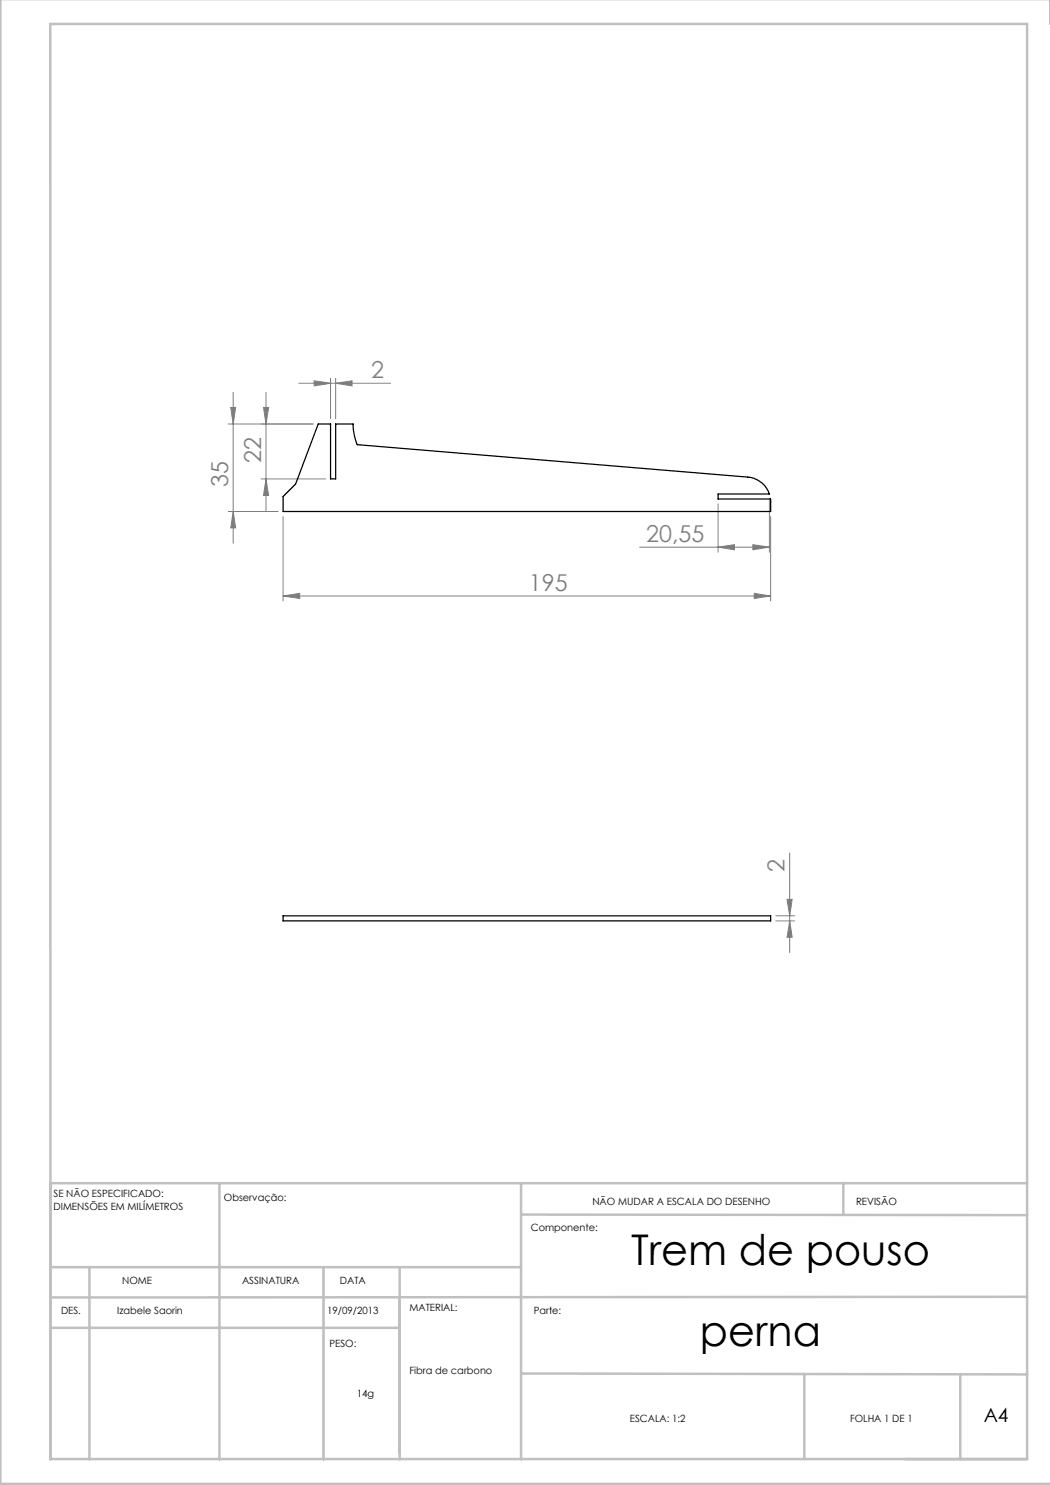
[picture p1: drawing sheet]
<svg xmlns="http://www.w3.org/2000/svg" width="210mm" height="297mm" viewBox="0 0 210 297" stroke-linecap="round" stroke-linejoin="round" font-family="sans-serif">
<g fill="none" stroke="#808080" stroke-width=".2">
<path d="M46.6 78.5v30.2M53.2 78.5v23.6M59.8 76.7h18.3M62.8 76.2l3.3 .5-3.3 .5zM66.1 75.7v8.1M67.1 76.7l3.3-.5v1zM67.1 75.7v8.1M46.1 81.5h1l-.5 3.3zM52.2 95.8h12.9M52.7 81.5h1l-.5 3.3zM53.2 95.8l.5 3.3h-1zM62.6 84.8h-17"/>
<path d="M153.9 99.8v10.7M45.6 102.3h10M46.6 102.3l.5 3.3h-1zM56.6 119.2l3.3-.5v1zM56.6 103.3v16.9M56.6 119.2h97.5M127.9 109.4h26M143.6 109.4l3.3-.5v1.1zM143.6 100.8v9.7M150.6 108.9l3.3 .5-3.3 .6zM150.8 118.7l3.3 .5-3.3 .5zM154.1 103.3v16.9"/>
<path d="M157.4 179.9h1l-.5 3.3zM157.9 170.6v19.9M155.2 183.2h3.7M155.2 184.2h3.7M157.9 184.2l.5 3.3h-1z"/>
</g>
<g fill="none" stroke="#c0c0c0" stroke-width=".5">
<path d="M.1 -.1v296.9h210M210 0v4.8M10.1 4.8h195.3v287h-195.3zM43.9 236.6v55.3M104.2 236.6v55.3M168.7 236.6v6.3M205.4 236.6h-195.3v55.3M10.1 253.4h94.1M17.9 253.6v38.3M64.7 253.6v38.3M79.9 253.4v38.5M104.2 242.9l101.2 .1"/>
<path d="M205.4 259.4l-195.3 .1M10.1 265.6h69.8M104.2 274.7l101.2 .2M160.9 274.8v17M192.1 274.8v17"/>
</g>
<g fill="#808080">
<path d="M56.6 119.2l3.3-.5v1zM150.8 118.7l3.3 .5-3.3 .5zM62.8 76.2l3.3 .5-3.3 .5zM67.1 76.7l3.3-.5v1z"/>
<path d="M143.6 109.4l3.3-.5v1.1zM150.6 108.9l3.3 .5-3.3 .6z"/>
<path d="M53.2 95.8l.5 3.3h-1zM52.7 81.5h1l-.5 3.3z"/>
<path d="M46.1 81.5h1l-.5 3.3zM46.6 102.3l.5 3.3h-1zM157.4 179.9h1l-.5 3.3zM157.9 184.2l.5 3.3h-1z"/>
</g>
<path d="M63.6 84.8h2.5v11h1v-11h3.5a11.5 11.5 0 0 0 .8 4.1l78.1 6.5a5 5 0 0 1 4.4 3.4h-10.3v1h10.5v2.5h-97.5v-3l2.5-2.5zM56.6 183.2h97.5v1h-97.5z" fill="none" stroke="#000" stroke-width=".25"/>
<g font-size="8.5">
<text x="126.2" y="253.1">Trem de pouso</text>
<text x="140" y="269.3">perna</text>
</g>
<g font-size="4.7" fill="#808080">
<text x="74.2" y="75.6">2</text>
<text x="52.2" y="92.6" transform="rotate(-90 52.2 92.6)">22</text>
<text x="45.6" y="97.3" transform="rotate(-90 45.6 97.3)">35</text>
<text x="129.2" y="108.4">20,55</text>
<text x="105.8" y="118.2">195</text>
<text x="156.9" y="174.5" transform="rotate(-90 156.9 174.5)">2</text>
</g>
<text font-size="3.9" x="196.8" y="284.5">A4</text>
<g font-size="2">
<text x="10.7" y="239.5">SE NÃO ESPECIFICADO:</text>
<text x="10.7" y="242">DIMENSÕES EM MILÍMETROS</text>
<text x="44.8" y="240.3">Observação:</text>
<text x="118.5" y="240.9">NÃO MUDAR A ESCALA DO DESENHO</text>
<text x="171.2" y="240.9">REVISÃO</text>
<text x="106.2" y="246.2">Componente:</text>
<text x="24.4" y="256.9">NOME</text>
<text x="48.4" y="256.9">ASSINATURA</text>
<text x="68" y="256.9">DATA</text>
<text x="12.2" y="262.7">DES.</text>
<text x="23.4" y="262.7">Izabele Saorin</text>
<text x="65.4" y="262.7">19/09/2013</text>
<text x="81.9" y="262.3">MATERIAL:</text>
<text x="106.7" y="262.7">Parte:</text>
<text x="65.9" y="269.3">PESO:</text>
<text x="81.9" y="274.8">Fibra de carbono</text>
<text x="71.3" y="279.3">14g</text>
<text x="126" y="284.5">ESCALA: 1:2</text>
<text x="170" y="284.5">FOLHA 1 DE 1</text>
</g>
</svg>
